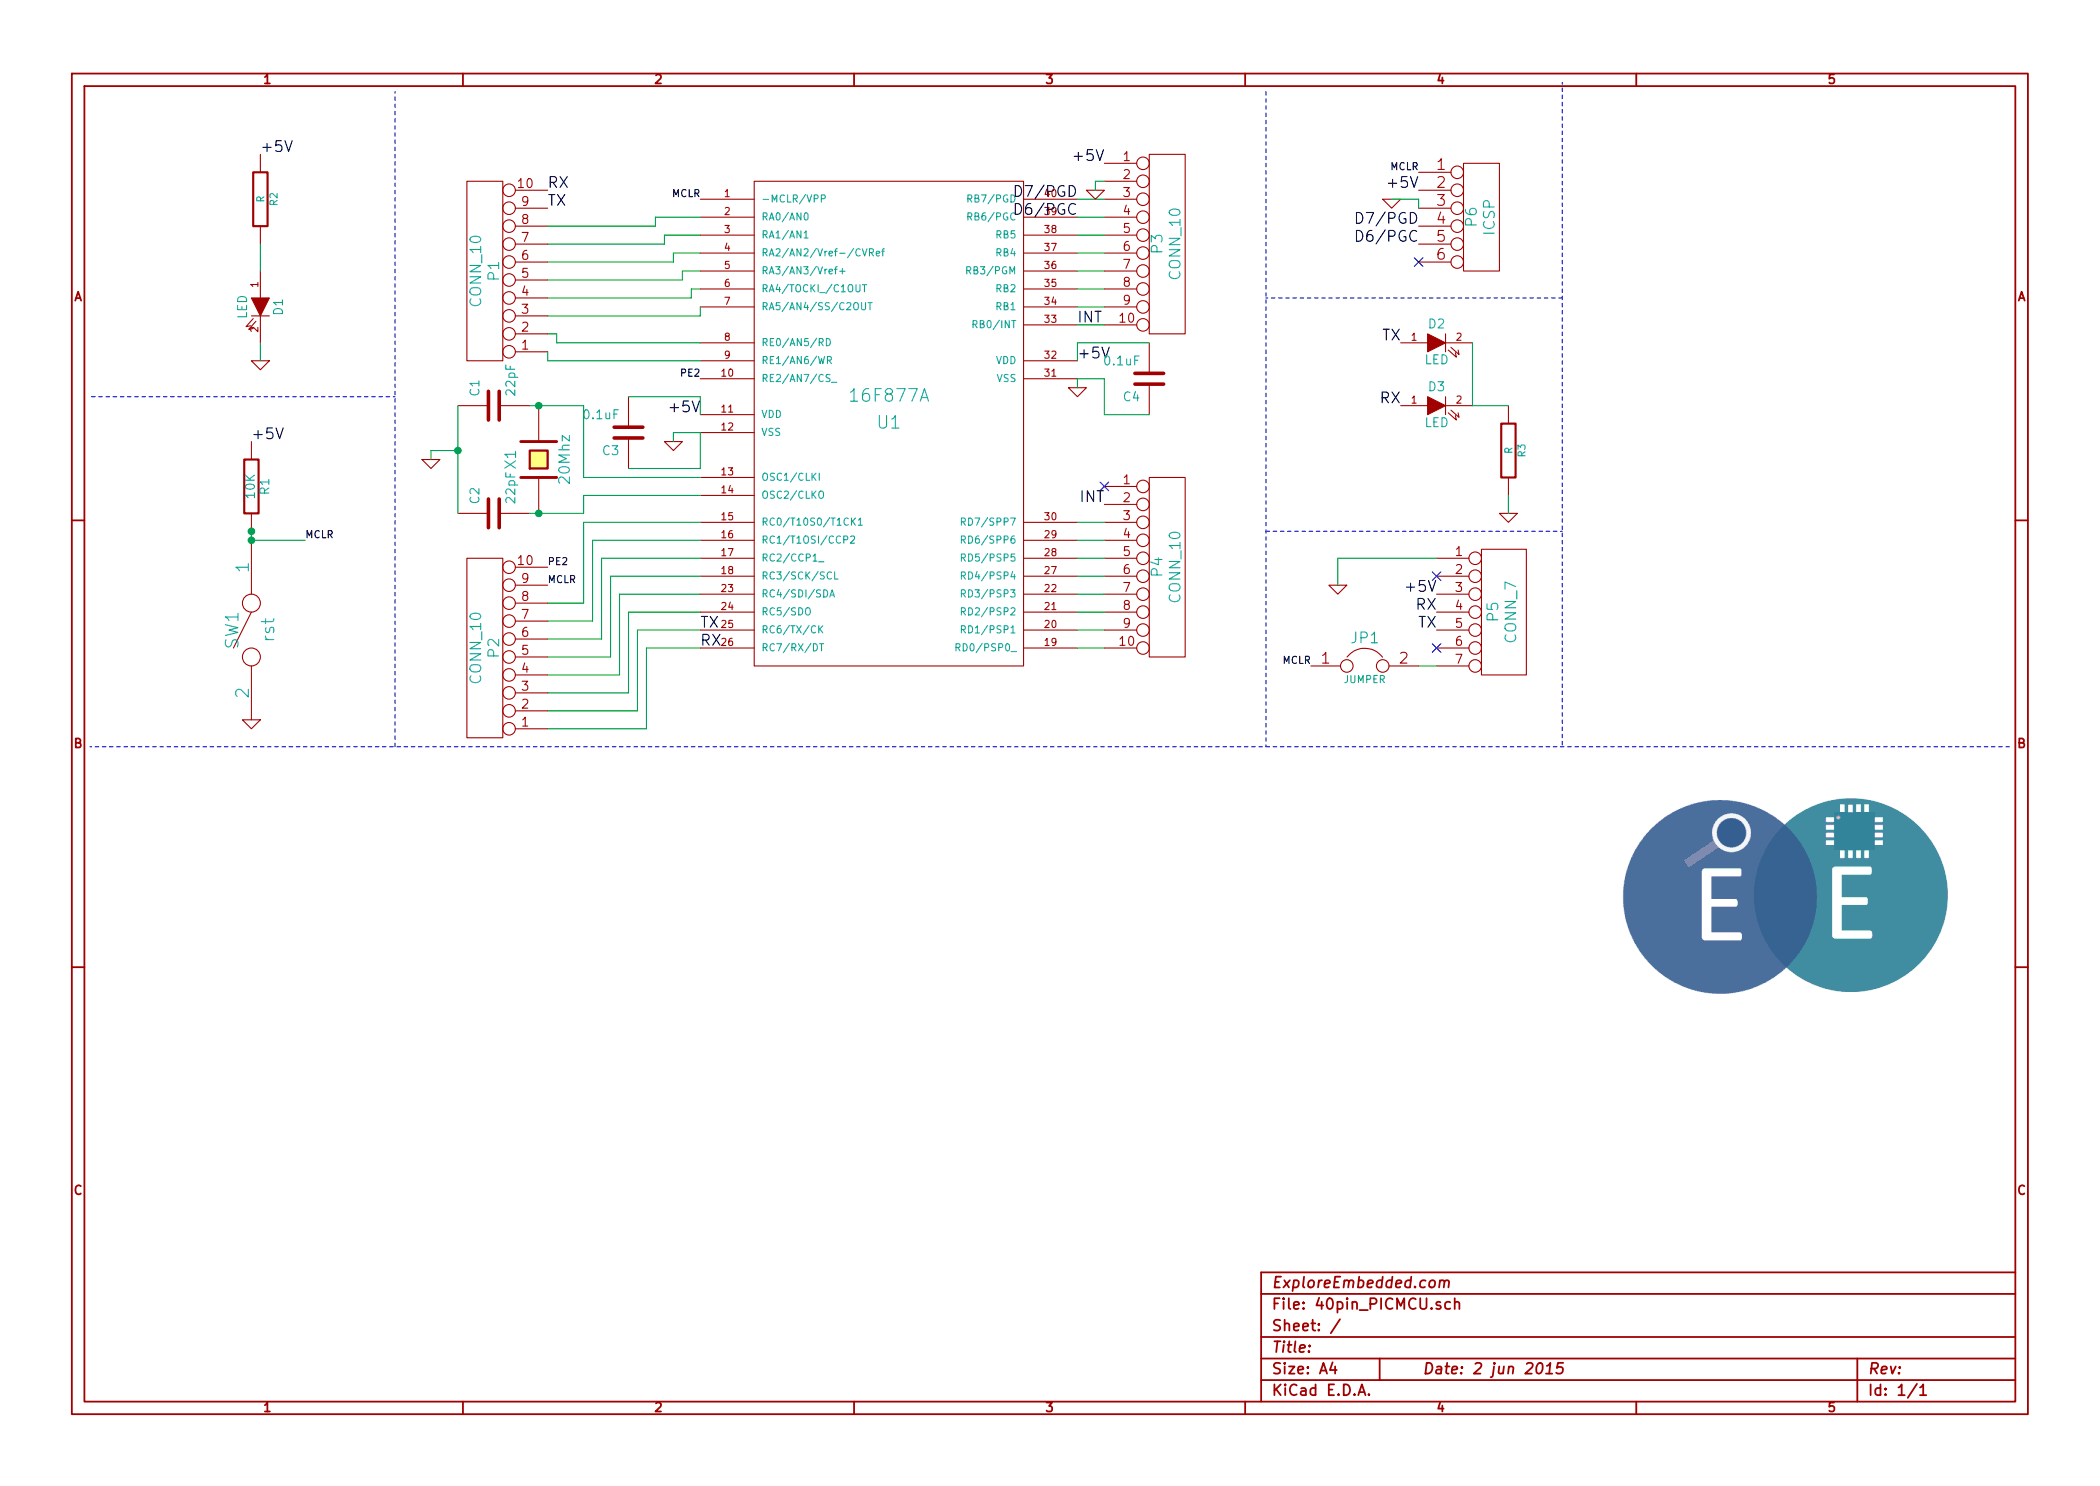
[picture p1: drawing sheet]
EESchema Schematic File Version 2
LIBS:power
LIBS:device
LIBS:transistors
LIBS:conn
LIBS:linear
LIBS:regul
LIBS:74xx
LIBS:cmos4000
LIBS:adc-dac
LIBS:memory
LIBS:xilinx
LIBS:special
LIBS:microcontrollers
LIBS:dsp
LIBS:microchip
LIBS:analog_switches
LIBS:motorola
LIBS:texas
LIBS:intel
LIBS:audio
LIBS:interface
LIBS:digital-audio
LIBS:philips
LIBS:display
LIBS:cypress
LIBS:siliconi
LIBS:opto
LIBS:atmel
LIBS:contrib
LIBS:valves
LIBS:40pin_PICMCU-cache
EELAYER 27 0
EELAYER END
$Descr A4 11693 8268
encoding utf-8
Sheet 1 1
Title ""
Date "2 jun 2015"
Rev ""
Comp "ExploreEmbedded.com"
Comment1 ""
Comment2 ""
Comment3 ""
Comment4 ""
$EndDescr
Text Label 7900 1350 2    60   ~ 0
D6/PGC
Text Label 6000 1100 2    60   ~ 0
D7/PGD
$Comp
L PIC16F877 U1
U 1 1
P 4950 2450
F 0 "U1" H 4950 2550 70  0000 C CNN
F 1 "16F877A" H 4950 2700 70  0000 C CNN
F 2 "" H 4950 2450 60  0001 C CNN
F 3 "" H 4950 2450 60  0001 C CNN
	1    4950 2450
	1    0    0    -1  
$EndComp
NoConn ~ 7900 1450
$Comp
L GND #PWR01
U 1 1
P 6000 2150
F 0 "#PWR01" H 6000 2150 30  0001 C CNN
F 1 "GND" H 6000 2080 30  0001 C CNN
F 2 "" H 6000 2150 60  0001 C CNN
F 3 "" H 6000 2150 60  0001 C CNN
	1    6000 2150
	1    0    0    -1  
$EndComp
Text Label 7900 1050 2    60   ~ 0
+5V
Text Label 7900 950  2    40   ~ 0
MCLR
$Comp
L CONN_6 P6
U 1 1
P 8250 1200
F 0 "P6" V 8200 1200 60  0000 C CNN
F 1 "ICSP" V 8300 1200 60  0000 C CNN
F 2 "" H 8250 1200 60  0001 C CNN
F 3 "" H 8250 1200 60  0001 C CNN
	1    8250 1200
	1    0    0    -1  
$EndComp
$Comp
L GND #PWR02
U 1 1
P 7750 1100
F 0 "#PWR02" H 7750 1100 30  0001 C CNN
F 1 "GND" H 7750 1030 30  0001 C CNN
F 2 "" H 7750 1100 60  0001 C CNN
F 3 "" H 7750 1100 60  0001 C CNN
	1    7750 1100
	1    0    0    -1  
$EndComp
Text Label 6000 2000 0    60   ~ 0
+5V
$Comp
L GND #PWR03
U 1 1
P 3750 2450
F 0 "#PWR03" H 3750 2450 30  0001 C CNN
F 1 "GND" H 3750 2380 30  0001 C CNN
F 2 "" H 3750 2450 60  0001 C CNN
F 3 "" H 3750 2450 60  0001 C CNN
	1    3750 2450
	1    0    0    -1  
$EndComp
Text Label 7900 1250 2    60   ~ 0
D7/PGD
Text Label 6000 1200 2    60   ~ 0
D6/PGC
Text Label 3900 1100 2    40   ~ 0
MCLR
$Comp
L R R1
U 1 1
P 1400 2700
F 0 "R1" V 1480 2700 50  0000 C CNN
F 1 "10K" V 1400 2700 50  0000 C CNN
F 2 "" H 1400 2700 60  0001 C CNN
F 3 "" H 1400 2700 60  0001 C CNN
	1    1400 2700
	1    0    0    1   
$EndComp
Text Label 1700 3000 0    40   ~ 0
MCLR
$Comp
L CRYSTAL X1
U 1 1
P 3000 2550
F 0 "X1" H 3000 2700 60  0000 C CNN
F 1 "20Mhz" H 3000 2400 60  0000 C CNN
F 2 "" H 3000 2550 60  0001 C CNN
F 3 "" H 3000 2550 60  0001 C CNN
	1    3000 2550
	0    -1   -1   0   
$EndComp
$Comp
L C C1
U 1 1
P 2750 2250
F 0 "C1" H 2800 2350 50  0000 L CNN
F 1 "22pF" H 2800 2150 50  0000 L CNN
F 2 "" H 2750 2250 60  0001 C CNN
F 3 "" H 2750 2250 60  0001 C CNN
	1    2750 2250
	0    -1   -1   0   
$EndComp
$Comp
L GND #PWR04
U 1 1
P 2400 2550
F 0 "#PWR04" H 2400 2550 30  0001 C CNN
F 1 "GND" H 2400 2480 30  0001 C CNN
F 2 "" H 2400 2550 60  0001 C CNN
F 3 "" H 2400 2550 60  0001 C CNN
	1    2400 2550
	1    0    0    -1  
$EndComp
Text Label 1400 2450 0    60   ~ 0
+5V
$Comp
L C C2
U 1 1
P 2750 2850
F 0 "C2" H 2800 2950 50  0000 L CNN
F 1 "22pF" H 2800 2750 50  0000 L CNN
F 2 "" H 2750 2850 60  0001 C CNN
F 3 "" H 2750 2850 60  0001 C CNN
	1    2750 2850
	0    -1   -1   0   
$EndComp
$Comp
L SPST SW1
U 1 1
P 1400 3500
F 0 "SW1" H 1400 3600 70  0000 C CNN
F 1 "rst" H 1400 3400 70  0000 C CNN
F 2 "" H 1400 3500 60  0001 C CNN
F 3 "" H 1400 3500 60  0001 C CNN
	1    1400 3500
	0    -1   1    0   
$EndComp
$Comp
L GND #PWR05
U 1 1
P 1400 4000
F 0 "#PWR05" H 1400 4000 30  0001 C CNN
F 1 "GND" H 1400 3930 30  0001 C CNN
F 2 "" H 1400 4000 60  0001 C CNN
F 3 "" H 1400 4000 60  0001 C CNN
	1    1400 4000
	-1   0    0    -1  
$EndComp
$Comp
L C C3
U 1 1
P 3500 2400
F 0 "C3" H 3550 2500 50  0000 L CNN
F 1 "0.1uF" H 3550 2300 50  0000 L CNN
F 2 "" H 3500 2400 60  0001 C CNN
F 3 "" H 3500 2400 60  0001 C CNN
	1    3500 2400
	-1   0    0    1   
$EndComp
$Comp
L C C4
U 1 1
P 6400 2100
F 0 "C4" H 6450 2200 50  0000 L CNN
F 1 "0.1uF" H 6450 2000 50  0000 L CNN
F 2 "" H 6400 2100 60  0001 C CNN
F 3 "" H 6400 2100 60  0001 C CNN
	1    6400 2100
	-1   0    0    1   
$EndComp
$Comp
L CONN_10 P1
U 1 1
P 2700 1500
F 0 "P1" V 2650 1500 60  0000 C CNN
F 1 "CONN_10" V 2750 1500 60  0000 C CNN
F 2 "" H 2700 1500 60  0000 C CNN
F 3 "" H 2700 1500 60  0000 C CNN
	1    2700 1500
	-1   0    0    1   
$EndComp
Wire Wire Line
	6000 2100 6000 2150
Wire Wire Line
	3750 2450 3750 2400
Wire Wire Line
	3750 2400 3900 2400
Wire Wire Line
	3250 2650 3250 2250
Wire Wire Line
	3250 2650 3900 2650
Connection ~ 1400 3000
Wire Wire Line
	2550 2250 2550 2850
Connection ~ 3000 2250
Wire Wire Line
	3250 2250 2950 2250
Connection ~ 1400 2950
Wire Wire Line
	3250 2850 3250 2750
Wire Wire Line
	2550 2500 2400 2500
Connection ~ 2550 2500
Wire Wire Line
	2400 2500 2400 2550
Wire Wire Line
	3250 2850 2950 2850
Connection ~ 3000 2850
Wire Wire Line
	3250 2750 3900 2750
Wire Wire Line
	1400 2950 1400 3000
Wire Wire Line
	1400 3000 1700 3000
Wire Wire Line
	7900 1150 7900 1100
Wire Wire Line
	7900 1100 7750 1100
Wire Wire Line
	3500 2200 3900 2200
Wire Wire Line
	3500 2600 3900 2600
Wire Wire Line
	3900 2600 3900 2400
Wire Wire Line
	6000 2000 6000 1900
Wire Wire Line
	6000 1900 6400 1900
Wire Wire Line
	6000 2100 6150 2100
Wire Wire Line
	6150 2100 6150 2300
Wire Wire Line
	6150 2300 6400 2300
Wire Wire Line
	3650 1200 3900 1200
Wire Wire Line
	3050 1950 3050 2000
Wire Wire Line
	3050 2000 3900 2000
Wire Wire Line
	3050 1850 3100 1850
Wire Wire Line
	3100 1850 3100 1900
Wire Wire Line
	3100 1900 3900 1900
Wire Wire Line
	3050 1750 3900 1750
Wire Wire Line
	3900 1750 3900 1700
Wire Wire Line
	3050 1650 3850 1650
Wire Wire Line
	3850 1650 3850 1600
Wire Wire Line
	3850 1600 3900 1600
Wire Wire Line
	3050 1550 3800 1550
Wire Wire Line
	3800 1550 3800 1500
Wire Wire Line
	3800 1500 3900 1500
Wire Wire Line
	3050 1450 3750 1450
Wire Wire Line
	3750 1450 3750 1400
Wire Wire Line
	3750 1400 3900 1400
Wire Wire Line
	3050 1350 3700 1350
Wire Wire Line
	3700 1350 3700 1300
Wire Wire Line
	3700 1300 3900 1300
Wire Wire Line
	3050 1250 3650 1250
Wire Wire Line
	3650 1250 3650 1200
Text Label 3050 1150 0    60   ~ 0
TX
Text Label 3050 1050 0    60   ~ 0
RX
$Comp
L CONN_10 P2
U 1 1
P 2700 3600
F 0 "P2" V 2650 3600 60  0000 C CNN
F 1 "CONN_10" V 2750 3600 60  0000 C CNN
F 2 "" H 2700 3600 60  0000 C CNN
F 3 "" H 2700 3600 60  0000 C CNN
	1    2700 3600
	-1   0    0    1   
$EndComp
Text Label 3900 2100 2    40   ~ 0
PE2
Text Label 3050 3150 0    40   ~ 0
PE2
Text Label 3050 3250 0    40   ~ 0
MCLR
Wire Wire Line
	3050 3350 3250 3350
Wire Wire Line
	3250 3350 3250 2900
Wire Wire Line
	3250 2900 3900 2900
Wire Wire Line
	3050 3450 3300 3450
Wire Wire Line
	3300 3450 3300 3000
Wire Wire Line
	3300 3000 3900 3000
Wire Wire Line
	3050 3550 3350 3550
Wire Wire Line
	3350 3550 3350 3100
Wire Wire Line
	3350 3100 3900 3100
Wire Wire Line
	3050 3650 3400 3650
Wire Wire Line
	3400 3650 3400 3200
Wire Wire Line
	3400 3200 3900 3200
Wire Wire Line
	3050 3750 3450 3750
Wire Wire Line
	3450 3750 3450 3300
Wire Wire Line
	3450 3300 3900 3300
Wire Wire Line
	3050 3850 3500 3850
Wire Wire Line
	3500 3850 3500 3400
Wire Wire Line
	3500 3400 3900 3400
Wire Wire Line
	3050 3950 3550 3950
Wire Wire Line
	3550 3950 3550 3500
Wire Wire Line
	3550 3500 3900 3500
Wire Wire Line
	3050 4050 3600 4050
Wire Wire Line
	3600 4050 3600 3600
Wire Wire Line
	3600 3600 3900 3600
$Comp
L CONN_10 P4
U 1 1
P 6500 3150
F 0 "P4" V 6450 3150 60  0000 C CNN
F 1 "CONN_10" V 6550 3150 60  0000 C CNN
F 2 "" H 6500 3150 60  0000 C CNN
F 3 "" H 6500 3150 60  0000 C CNN
	1    6500 3150
	1    0    0    -1  
$EndComp
Wire Wire Line
	6000 2900 6150 2900
Wire Wire Line
	6000 3000 6150 3000
Wire Wire Line
	6000 3100 6150 3100
Wire Wire Line
	6000 3200 6150 3200
Wire Wire Line
	6000 3300 6150 3300
Wire Wire Line
	6000 3400 6150 3400
Wire Wire Line
	6000 3500 6150 3500
Wire Wire Line
	6000 3600 6150 3600
NoConn ~ 6150 2700
$Comp
L CONN_10 P3
U 1 1
P 6500 1350
F 0 "P3" V 6450 1350 60  0000 C CNN
F 1 "CONN_10" V 6550 1350 60  0000 C CNN
F 2 "" H 6500 1350 60  0000 C CNN
F 3 "" H 6500 1350 60  0000 C CNN
	1    6500 1350
	1    0    0    -1  
$EndComp
Wire Wire Line
	6000 1800 6150 1800
Wire Wire Line
	6000 1700 6150 1700
Wire Wire Line
	6000 1600 6150 1600
Wire Wire Line
	6000 1500 6150 1500
Wire Wire Line
	6000 1400 6150 1400
Wire Wire Line
	6000 1300 6150 1300
Wire Wire Line
	6000 1200 6150 1200
Wire Wire Line
	6000 1100 6150 1100
Text Label 6150 900  2    60   ~ 0
+5V
$Comp
L GND #PWR06
U 1 1
P 6100 1050
F 0 "#PWR06" H 6100 1050 30  0001 C CNN
F 1 "GND" H 6100 980 30  0001 C CNN
F 2 "" H 6100 1050 60  0001 C CNN
F 3 "" H 6100 1050 60  0001 C CNN
	1    6100 1050
	1    0    0    -1  
$EndComp
Wire Wire Line
	6150 1000 6100 1000
Wire Wire Line
	6100 1000 6100 1050
Wire Wire Line
	3900 2200 3900 2300
Text Label 3900 2300 2    60   ~ 0
+5V
Text Label 3900 3600 0    60   ~ 0
RX
Text Label 3900 3500 0    60   ~ 0
TX
$Comp
L R R2
U 1 1
P 1450 1100
F 0 "R2" V 1530 1100 40  0000 C CNN
F 1 "R" V 1457 1101 40  0000 C CNN
F 2 "~" V 1380 1100 30  0000 C CNN
F 3 "~" H 1450 1100 30  0000 C CNN
	1    1450 1100
	1    0    0    -1  
$EndComp
$Comp
L LED D1
U 1 1
P 1450 1700
F 0 "D1" H 1450 1800 50  0000 C CNN
F 1 "LED" H 1450 1600 50  0000 C CNN
F 2 "~" H 1450 1700 60  0000 C CNN
F 3 "~" H 1450 1700 60  0000 C CNN
	1    1450 1700
	0    1    1    0   
$EndComp
Wire Wire Line
	1450 1350 1450 1500
Text Label 1450 850  0    60   ~ 0
+5V
$Comp
L GND #PWR07
U 1 1
P 1450 2000
F 0 "#PWR07" H 1450 2000 30  0001 C CNN
F 1 "GND" H 1450 1930 30  0001 C CNN
F 2 "" H 1450 2000 60  0001 C CNN
F 3 "" H 1450 2000 60  0001 C CNN
	1    1450 2000
	-1   0    0    -1  
$EndComp
Wire Wire Line
	1450 1900 1450 2000
$Comp
L LED D2
U 1 1
P 8000 1900
F 0 "D2" H 8000 2000 50  0000 C CNN
F 1 "LED" H 8000 1800 50  0000 C CNN
F 2 "~" H 8000 1900 60  0000 C CNN
F 3 "~" H 8000 1900 60  0000 C CNN
	1    8000 1900
	1    0    0    -1  
$EndComp
$Comp
L LED D3
U 1 1
P 8000 2250
F 0 "D3" H 8000 2350 50  0000 C CNN
F 1 "LED" H 8000 2150 50  0000 C CNN
F 2 "~" H 8000 2250 60  0000 C CNN
F 3 "~" H 8000 2250 60  0000 C CNN
	1    8000 2250
	1    0    0    -1  
$EndComp
$Comp
L R R3
U 1 1
P 8400 2500
F 0 "R3" V 8480 2500 40  0000 C CNN
F 1 "R" V 8407 2501 40  0000 C CNN
F 2 "~" V 8330 2500 30  0000 C CNN
F 3 "~" H 8400 2500 30  0000 C CNN
	1    8400 2500
	1    0    0    -1  
$EndComp
Wire Wire Line
	8200 1900 8200 2250
Wire Wire Line
	8200 2250 8400 2250
Text Label 7800 1900 2    60   ~ 0
TX
Text Label 7800 2250 2    60   ~ 0
RX
$Comp
L GND #PWR08
U 1 1
P 8400 2850
F 0 "#PWR08" H 8400 2850 30  0001 C CNN
F 1 "GND" H 8400 2780 30  0001 C CNN
F 2 "" H 8400 2850 60  0001 C CNN
F 3 "" H 8400 2850 60  0001 C CNN
	1    8400 2850
	-1   0    0    -1  
$EndComp
Wire Wire Line
	8400 2750 8400 2850
Text Label 6000 1800 0    60   ~ 0
INT
Text Label 6150 2800 2    60   ~ 0
INT
$Comp
L CONN_7 P5
U 1 1
P 8350 3400
F 0 "P5" V 8320 3400 60  0000 C CNN
F 1 "CONN_7" V 8420 3400 60  0000 C CNN
F 2 "" H 8350 3400 60  0000 C CNN
F 3 "" H 8350 3400 60  0000 C CNN
	1    8350 3400
	1    0    0    -1  
$EndComp
$Comp
L GND #PWR09
U 1 1
P 7450 3250
F 0 "#PWR09" H 7450 3250 30  0001 C CNN
F 1 "GND" H 7450 3180 30  0001 C CNN
F 2 "" H 7450 3250 60  0001 C CNN
F 3 "" H 7450 3250 60  0001 C CNN
	1    7450 3250
	-1   0    0    -1  
$EndComp
Wire Wire Line
	7450 3250 7450 3100
Wire Wire Line
	7450 3100 8000 3100
NoConn ~ 8000 3200
Text Label 8000 3300 2    60   ~ 0
+5V
Text Label 8000 3400 2    60   ~ 0
RX
Text Label 8000 3500 2    60   ~ 0
TX
NoConn ~ 8000 3600
$Comp
L JUMPER JP1
U 1 1
P 7600 3700
F 0 "JP1" H 7600 3850 60  0000 C CNN
F 1 "JUMPER" H 7600 3620 40  0000 C CNN
F 2 "~" H 7600 3700 60  0000 C CNN
F 3 "~" H 7600 3700 60  0000 C CNN
	1    7600 3700
	1    0    0    -1  
$EndComp
Wire Wire Line
	8000 3700 7900 3700
Text Label 7300 3700 2    40   ~ 0
MCLR
Wire Notes Line
	500  4150 11200 4150
Wire Notes Line
	2200 500  2200 4150
Wire Notes Line
	7050 4150 7050 500 
Wire Notes Line
	7050 1650 8700 1650
Wire Notes Line
	8700 450  8700 4150
Wire Notes Line
	8700 2950 7050 2950
Wire Notes Line
	2200 2200 500  2200
EndData
$EndBitmap
$EndSCHEMATC
